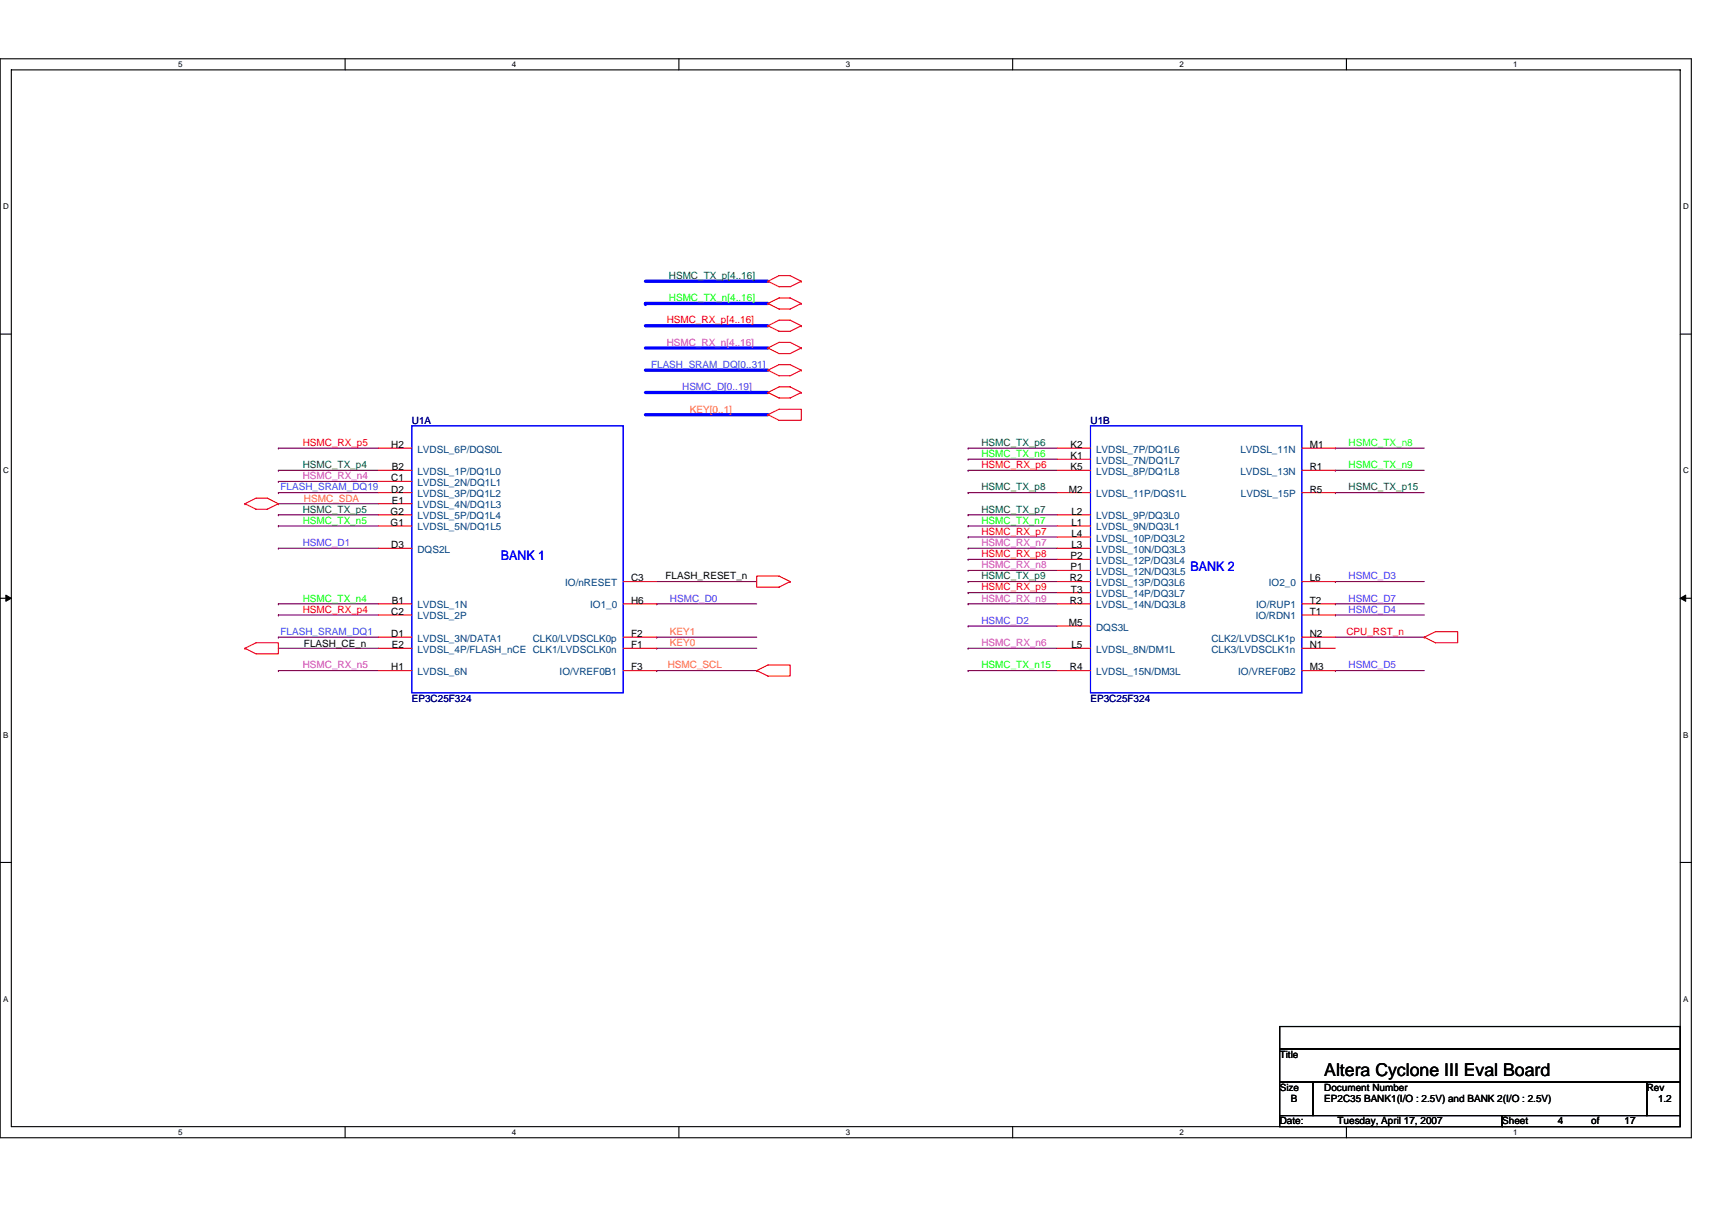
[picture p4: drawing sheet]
<svg xmlns="http://www.w3.org/2000/svg" width="297mm" height="210mm" viewBox="0 0 297 210" stroke-linecap="round" stroke-linejoin="round" font-family="sans-serif">
<path d="M0 10.2h293.5v187.2h-293.5zM2 12.1h289.5v183.4h-289.5z" fill="none" stroke="#000" stroke-width=".19"/>
<g fill="#fff">
<path d="M30.9 10.4h.8v1.6h-.8z"/>
<path d="M30.9 195.7h.8v1.6h-.8z"/>
</g>
<path d="M59.9 10.2v1.9M59.9 195.5v1.9" fill="none" stroke="#000" stroke-width=".19"/>
<g fill="#fff">
<path d="M88.8 10.4h.8v1.6h-.8z"/>
<path d="M88.8 195.7h.8v1.6h-.8z"/>
</g>
<path d="M117.8 10.2v1.9M117.8 195.5v1.9" fill="none" stroke="#000" stroke-width=".19"/>
<g fill="#fff">
<path d="M146.7 10.4h.8v1.6h-.8z"/>
<path d="M146.7 195.7h.8v1.6h-.8z"/>
</g>
<path d="M175.7 10.2v1.9M175.7 195.5v1.9" fill="none" stroke="#000" stroke-width=".19"/>
<g fill="#fff">
<path d="M204.7 10.4h.7v1.6h-.7z"/>
<path d="M204.7 195.7h.7v1.6h-.7z"/>
</g>
<path d="M233.6 10.2v1.9M233.6 195.5v1.9" fill="none" stroke="#000" stroke-width=".19"/>
<g fill="#fff">
<path d="M262.6 10.4h.7v1.6h-.7z"/>
<path d="M262.6 195.7h.7v1.6h-.7z"/>
<path d="M.5 35.1h1v1.5h-1z"/>
<path d="M292 35.1h1v1.5h-1z"/>
<path d="M.5 80.9h1v1.5h-1z"/>
<path d="M292 80.9h1v1.5h-1z"/>
</g>
<path d="M0 58h2M291.5 58h2" fill="none" stroke="#000" stroke-width=".19"/>
<g fill="#fff">
<path d="M.5 126.7h.9v1.6h-.9z"/>
<path d="M292 126.7h.9v1.6h-.9z"/>
</g>
<path d="M0 103.8h2M291.5 103.8h2" fill="none" stroke="#000" stroke-width=".19"/>
<path d="M1 103.3l1 .5-1 .6zM291.5 103.8l1-.5v1.1z" fill="#000" stroke="#000" stroke-width=".17"/>
<g fill="#fff">
<path d="M.5 172.6h.9v1.5h-.9z"/>
<path d="M292 172.6h.9v1.5h-.9z"/>
</g>
<path d="M0 149.7h2M291.5 149.7h2M222 178.1h69.5v3.9h-69.5zM222 182h69.5v5.8h-69.5zM222 187.8h5.8v5.8h-5.8zM222 193.6h38.6v1.9h-38.6zM227.8 187.8h57.9v5.8h-57.9zM260.6 193.6h30.9v1.9h-30.9zM285.7 187.8h5.8v5.8h-5.8z" fill="none" stroke="#000" stroke-width=".19"/>
<path d="M112 56.5h21.2M112 48.8h21.2M112 52.7h.1M112 52.7h21.2M112 64.2h21.2M112 68.1h21.2M112 72h21.2M112 60.4h21.2" fill="none" stroke="#00f" stroke-width=".57"/>
<g fill="none" stroke="#800040" stroke-width=".19">
<path d="M48.3 77.8h.1M48.3 77.8h17.4M168 79.7h.1M168 77.8h.1M168 77.8h15.4M168 79.7h15.4M231.7 77.8h.1M231.7 77.8h15.4M48.3 85.5h.1M48.3 83.5h.1M48.3 91.3h.1M48.3 89.3h.1"/>
<path d="M48.3 81.6h.1M48.3 95.1h.1M48.3 87.4h17.4M48.3 85.5h17.4M48.3 83.5h17.4M48.3 91.3h17.4M48.3 89.3h17.4M48.3 81.6h17.4M48.3 95.1h17.4M168 85.5h.1M168 93.2h.1M168 97.1h.1"/>
<path d="M168 95.1h.1M168 99h.1M168 91.3h.1M168 89.3h.1M168 81.6h.1M168 85.5h15.4M168 91.3h15.4M168 89.3h15.4M168 81.6h15.4M168 95.1h15.4M168 93.2h15.4M168 97.1h15.4"/>
<path d="M168 99h15.4M231.7 85.5h.1M231.7 81.6h.1M231.7 85.5h15.4M231.7 81.6h15.4M48.3 116.4h.1M48.3 110.6h.1M48.3 112.5h17.4M48.3 106.7h.1M48.3 104.8h.1M48.3 116.4h17.4M48.3 104.8h17.4"/>
<path d="M48.3 110.6h17.4M48.3 106.7h17.4M113.9 112.5h.1M113.9 110.6h.1M113.9 100.9h17.4M113.9 104.8h.1M113.9 116.4h.1M113.9 116.4h17.4M113.9 112.5h17.4M113.9 104.8h17.4M113.9 110.6h17.4M168 116.4h.1"/>
<path d="M168 112.5h.1M168 104.8h.1M168 100.9h.1M168 102.8h.1M168 108.6h.1M168 116.4h15.4M168 112.5h15.4M168 104.8h15.4M168 100.9h15.4M168 102.8h15.4M168 108.6h15.4M231.7 116.4h.1"/>
<path d="M231.7 104.8h.1M231.7 110.6h15.4M231.7 100.9h.1M231.7 106.7h.1M231.7 116.4h15.4M231.7 104.8h15.4M231.7 100.9h15.4M231.7 106.7h15.4"/>
</g>
<g fill="none" stroke="#f00" stroke-width=".19">
<path d="M133.2 56.5l2-.9h1.9l1.9 .9M133.2 56.5h.1M133.2 56.5l2 1h1.9l1.9-1M133.2 48.8l2-1h1.9l1.9 1M133.2 48.8h.1M133.2 48.8l2 1h1.9l1.9-1M133.2 52.7l2-1h1.9l1.9 1M133.2 52.7h.1M133.2 52.7l2 .9h1.9l1.9-.9M139 56.5h.1M139 48.8h.1M139 52.7h.1"/>
<path d="M65.7 77.8h5.8M133.2 64.2l2 1h1.9l1.9-1M133.2 64.2l2-.9h1.9l1.9 .9M133.2 64.2h.1M133.2 68.1l2 1h1.9l1.9-1M133.2 68.1l2-1h1.9l1.9 1M133.2 68.1h.1M133.2 72l2-1h3.8v1.9h-3.8zM133.2 72h.1M133.2 60.4l2-1h1.9l1.9 1M133.2 60.4h.1M133.2 60.4l2 1h1.9l1.9-1"/>
<path d="M139 64.2h.1M139 68.1h.1M139 60.4h.1M183.4 77.8h5.8M183.4 79.7h5.8M225.9 77.8h5.8M42.5 87.4l1.9-1h2l1.9 1M42.5 87.4l1.9 1h2l1.9-1M42.5 87.4h.1M48.3 87.4h.1M65.7 89.3h5.8M65.7 91.3h5.8"/>
<path d="M65.7 81.6h5.8M65.7 95.1h5.8M65.7 85.5h5.8M65.7 83.5h5.8M65.7 87.4h5.8M131.3 100h3.9l1.9 .9-1.9 1h-3.9zM183.4 89.3h5.8M183.4 91.3h5.8M183.4 81.6h5.8M183.4 93.2h5.8M183.4 95.1h5.8M183.4 97.1h5.8"/>
<path d="M183.4 99h5.8M183.4 85.5h5.8M225.9 81.6h5.8M225.9 85.5h5.8M42.5 112.5l1.9-1h3.9v2h-3.9zM42.5 112.5h.1M65.7 104.8h5.8M65.7 112.5h5.8M65.7 116.4h5.8M65.7 106.7h5.8M65.7 110.6h5.8M108.1 100.9h5.8"/>
<path d="M108.1 104.8h5.8M108.1 112.5h5.8M108.1 116.4h5.8M108.1 110.6h5.8M131.3 116.4l1.9-1h3.9v1.9h-3.9zM131.3 116.4h.1M137.1 100.9h.1M183.4 100.9h5.8M183.4 102.8h5.8M183.4 104.8h5.8M183.4 112.5h5.8M183.4 116.4h5.8"/>
<path d="M183.4 108.6h5.8M225.9 100.9h5.8M225.9 104.8h5.8M225.9 112.5h5.8M225.9 116.4h5.8M225.9 106.7h5.8M225.9 110.6h5.8M247.1 110.6l2-1h3.8v1.9h-3.8zM247.1 110.6h.1"/>
</g>
<path d="M71.5 73.9h36.6v46.3h-36.6zM189.2 73.9h36.7v46.3h-36.7z" fill="none" stroke="#00f" stroke-width=".19"/>
<text font-size="3.1" x="229.8" y="186.7">Altera Cyclone III Eval Board</text>
<g font-size="2.3" fill="#00f">
<text x="86.9" y="97.2">BANK 1</text>
<text x="206.6" y="99.1">BANK 2</text>
</g>
<g font-size="1.7" fill="#008000">
<text x="116.1" y="48.4">HSMC_TX_p[4..16]</text>
<text x="170.3" y="77.4">HSMC_TX_p6</text>
<text x="52.5" y="81.2">HSMC_TX_p4</text>
<text x="52.5" y="89">HSMC_TX_p5</text>
<text x="170.3" y="85.1">HSMC_TX_p8</text>
<text x="170.3" y="89">HSMC_TX_p7</text>
<text x="234" y="85.1">HSMC_TX_p15</text>
<text x="170.3" y="100.5">HSMC_TX_p9</text>
</g>
<g font-size="1.7" fill="#0f0">
<text x="116.1" y="52.3">HSMC_TX_n[4..16]</text>
<text x="170.3" y="79.3">HSMC_TX_n6</text>
<text x="234" y="81.2">HSMC_TX_n9</text>
<text x="52.5" y="90.9">HSMC_TX_n5</text>
<text x="170.3" y="90.9">HSMC_TX_n7</text>
<text x="52.5" y="104.4">HSMC_TX_n4</text>
<text x="170.3" y="116">HSMC_TX_n15</text>
</g>
<g font-size="1.7" fill="#f00">
<text x="115.7" y="56.1">HSMC_RX_p[4..16]</text>
<text x="52.5" y="77.4">HSMC_RX_p5</text>
<text x="170.3" y="81.2">HSMC_RX_p6</text>
<text x="170.3" y="92.8">HSMC_RX_p7</text>
<text x="170.3" y="96.7">HSMC_RX_p8</text>
<text x="52.5" y="106.3">HSMC_RX_p4</text>
<text x="170.3" y="102.5">HSMC_RX_p9</text>
<text x="233.6" y="110.2">CPU_RST_n</text>
</g>
<g font-size="1.7" fill="#0080ff">
<text x="113" y="63.9">FLASH_SRAM_DQ[0..31]</text>
<text x="48.7" y="85.1">FLASH_SRAM_DQ19</text>
<text x="48.7" y="110.2">FLASH_SRAM_DQ1</text>
</g>
<g font-size="1.7" fill="#f0f">
<text x="115.7" y="60">HSMC_RX_n[4..16]</text>
<text x="52.5" y="83.2">HSMC_RX_n4</text>
<text x="170.3" y="94.8">HSMC_RX_n7</text>
<text x="170.3" y="98.6">HSMC_RX_n8</text>
<text x="170.3" y="104.4">HSMC_RX_n9</text>
<text x="170.3" y="112.1">HSMC_RX_n6</text>
<text x="52.5" y="116">HSMC_RX_n5</text>
</g>
<g font-size="1.7" fill="#8000ff">
<text x="118.4" y="67.7">HSMC_D[0..19]</text>
<text x="52.5" y="94.8">HSMC_D1</text>
<text x="234" y="100.5">HSMC_D3</text>
<text x="116.2" y="104.4">HSMC_D0</text>
<text x="234" y="104.4">HSMC_D7</text>
<text x="234" y="106.3">HSMC_D4</text>
<text x="170.3" y="108.3">HSMC_D2</text>
<text x="234" y="116">HSMC_D5</text>
</g>
<g font-size="1.7" fill="#ff8000">
<text x="119.7" y="71.6">KEY[0..1]</text>
<text x="52.7" y="87">HSMC_SDA</text>
<text x="116.2" y="112.1">KEY0</text>
<text x="116.2" y="110.2">KEY1</text>
<text x="115.9" y="116">HSMC_SCL</text>
</g>
<g font-size="1.7">
<text x="67.9" y="77.7">H2</text>
<text x="185.7" y="77.7">K2</text>
<text x="227.2" y="77.7">M1</text>
<text x="67.9" y="83.5">C1</text>
<text x="68" y="81.6">B2</text>
<text x="185.7" y="79.7">K1</text>
<text x="185.7" y="81.6">K5</text>
<text x="227.2" y="81.6">R1</text>
<text x="67.8" y="89.3">G2</text>
<text x="67.9" y="85.5">D2</text>
<text x="68" y="87.4">E1</text>
<text x="185.5" y="85.5">M2</text>
<text x="185.9" y="89.3">L2</text>
<text x="227.2" y="85.5">R5</text>
<text x="67.8" y="91.2">G1</text>
<text x="67.9" y="95.1">D3</text>
<text x="185.9" y="91.2">L1</text>
<text x="185.9" y="93.2">L4</text>
<text x="185.9" y="95.1">L3</text>
<text x="109.5" y="100.9">C3</text>
<text x="115.5" y="100.5">FLASH_RESET_n</text>
<text x="185.6" y="100.9">R2</text>
<text x="185.7" y="97">P2</text>
<text x="185.7" y="99">P1</text>
<text x="227.2" y="100.9">L6</text>
<text x="67.9" y="106.7">C2</text>
<text x="68" y="104.8">B1</text>
<text x="109.5" y="104.8">H6</text>
<text x="185.6" y="104.8">R3</text>
<text x="185.8" y="102.8">T3</text>
<text x="227.2" y="106.7">T1</text>
<text x="227.2" y="104.8">T2</text>
<text x="52.7" y="112.3">FLASH_CE_n</text>
<text x="67.9" y="110.6">D1</text>
<text x="68" y="112.5">E2</text>
<text x="109.5" y="112.5">F1</text>
<text x="109.5" y="110.6">F2</text>
<text x="185.5" y="108.6">M5</text>
<text x="185.9" y="112.5">L5</text>
<text x="227.2" y="112.5">N1</text>
<text x="227.2" y="110.6">N2</text>
<text x="67.9" y="116.4">H1</text>
<text x="109.5" y="116.4">F3</text>
<text x="185.6" y="116.4">R4</text>
<text x="227.2" y="116.4">M3</text>
<text x="222" y="183.6">Title</text>
<text x="222" y="189.3">Size</text>
<text x="224" y="191.3">B</text>
<text x="229.8" y="189.3">Document Number</text>
<text x="229.8" y="191.3">EP2C35 BANK1(I/O : 2.5V) and BANK 2(I/O : 2.5V)</text>
<text x="285.7" y="189.3">Rev</text>
<text x="287.7" y="191.3">1.2</text>
<text x="222" y="195.1">Date:</text>
<text x="232.1" y="195.1">Tuesday, April 17, 2007</text>
<text x="260.6" y="195.1">Sheet</text>
<text x="270.3" y="195.1">4</text>
<text x="276.1" y="195.1">of</text>
<text x="281.9" y="195.1">17</text>
</g>
<g font-size="1.7" fill="#000080">
<text x="71.5" y="73.5">U1A</text>
<text x="189.2" y="73.5">U1B</text>
<text x="71.5" y="121.8">EP3C25F324</text>
<text x="189.2" y="121.8">EP3C25F324</text>
</g>
<text font-size="1.7" fill="#00ff40" x="234" y="77.4">HSMC_TX_n8</text>
<g font-size="1.7" fill="#004080">
<text x="72.4" y="82.4">LVDSL_1P/DQ1L0</text>
<text x="72.4" y="78.5">LVDSL_6P/DQS0L</text>
<text x="190.2" y="78.5">LVDSL_7P/DQ1L6</text>
<text x="190.2" y="80.5">LVDSL_7N/DQ1L7</text>
<text x="190.2" y="82.4">LVDSL_8P/DQ1L8</text>
<text x="215.2" y="78.5">LVDSL_11N</text>
<text x="215.2" y="82.4">LVDSL_13N</text>
<text x="72.4" y="84.3">LVDSL_2N/DQ1L1</text>
<text x="72.4" y="86.3">LVDSL_3P/DQ1L2</text>
<text x="72.4" y="88.2">LVDSL_4N/DQ1L3</text>
<text x="190.2" y="86.3">LVDSL_11P/DQS1L</text>
<text x="215.3" y="86.3">LVDSL_15P</text>
<text x="72.4" y="90.1">LVDSL_5P/DQ1L4</text>
<text x="72.4" y="92.1">LVDSL_5N/DQ1L5</text>
<text x="72.4" y="95.9">DQS2L</text>
<text x="190.2" y="90.1">LVDSL_9P/DQ3L0</text>
<text x="190.2" y="92.1">LVDSL_9N/DQ3L1</text>
<text x="190.2" y="94">LVDSL_10P/DQ3L2</text>
<text x="190.2" y="95.9">LVDSL_10N/DQ3L3</text>
<text x="98.1" y="101.7">IO/nRESET</text>
<text x="190.2" y="97.9">LVDSL_12P/DQ3L4</text>
<text x="190.2" y="99.8">LVDSL_12N/DQ3L5</text>
<text x="190.2" y="101.7">LVDSL_13P/DQ3L6</text>
<text x="220.2" y="101.7">IO2_0</text>
<text x="72.4" y="105.6">LVDSL_1N</text>
<text x="72.4" y="107.5">LVDSL_2P</text>
<text x="102.4" y="105.6">IO1_0</text>
<text x="190.2" y="103.6">LVDSL_14P/DQ3L7</text>
<text x="190.2" y="105.6">LVDSL_14N/DQ3L8</text>
<text x="217.9" y="107.5">IO/RDN1</text>
<text x="217.9" y="105.6">IO/RUP1</text>
<text x="72.4" y="111.4">LVDSL_3N/DATA1</text>
<text x="72.4" y="113.3">LVDSL_4P/FLASH_nCE CLK1/LVDSCLK0n</text>
<text x="92.4" y="111.4">CLK0/LVDSCLK0p</text>
<text x="190.2" y="113.3">LVDSL_8N/DM1L</text>
<text x="190.2" y="109.4">DQS3L</text>
<text x="210.2" y="113.3">CLK3/LVDSCLK1n</text>
<text x="210.2" y="111.4">CLK2/LVDSCLK1p</text>
<text x="72.4" y="117.2">LVDSL_6N</text>
<text x="97.1" y="117.2">IO/VREF0B1</text>
<text x="190.2" y="117.2">LVDSL_15N/DM3L</text>
<text x="214.8" y="117.2">IO/VREF0B2</text>
</g>
<g font-size="1.4">
<text x="30.9" y="11.7">5</text>
<text x="88.8" y="11.7">4</text>
<text x="146.7" y="11.7">3</text>
<text x="204.7" y="11.7">2</text>
<text x="262.6" y="11.7">1</text>
<text x=".5" y="36.3">D</text>
<text x="292" y="36.3">D</text>
<text x=".5" y="82.1">C</text>
<text x="292" y="82.1">C</text>
<text x=".5" y="128">B</text>
<text x="292" y="128">B</text>
<text x=".5" y="173.8">A</text>
<text x="292" y="173.8">A</text>
<text x="30.9" y="197">5</text>
<text x="88.8" y="197">4</text>
<text x="146.7" y="197">3</text>
<text x="204.7" y="197">2</text>
<text x="262.6" y="197">1</text>
</g>
</svg>
